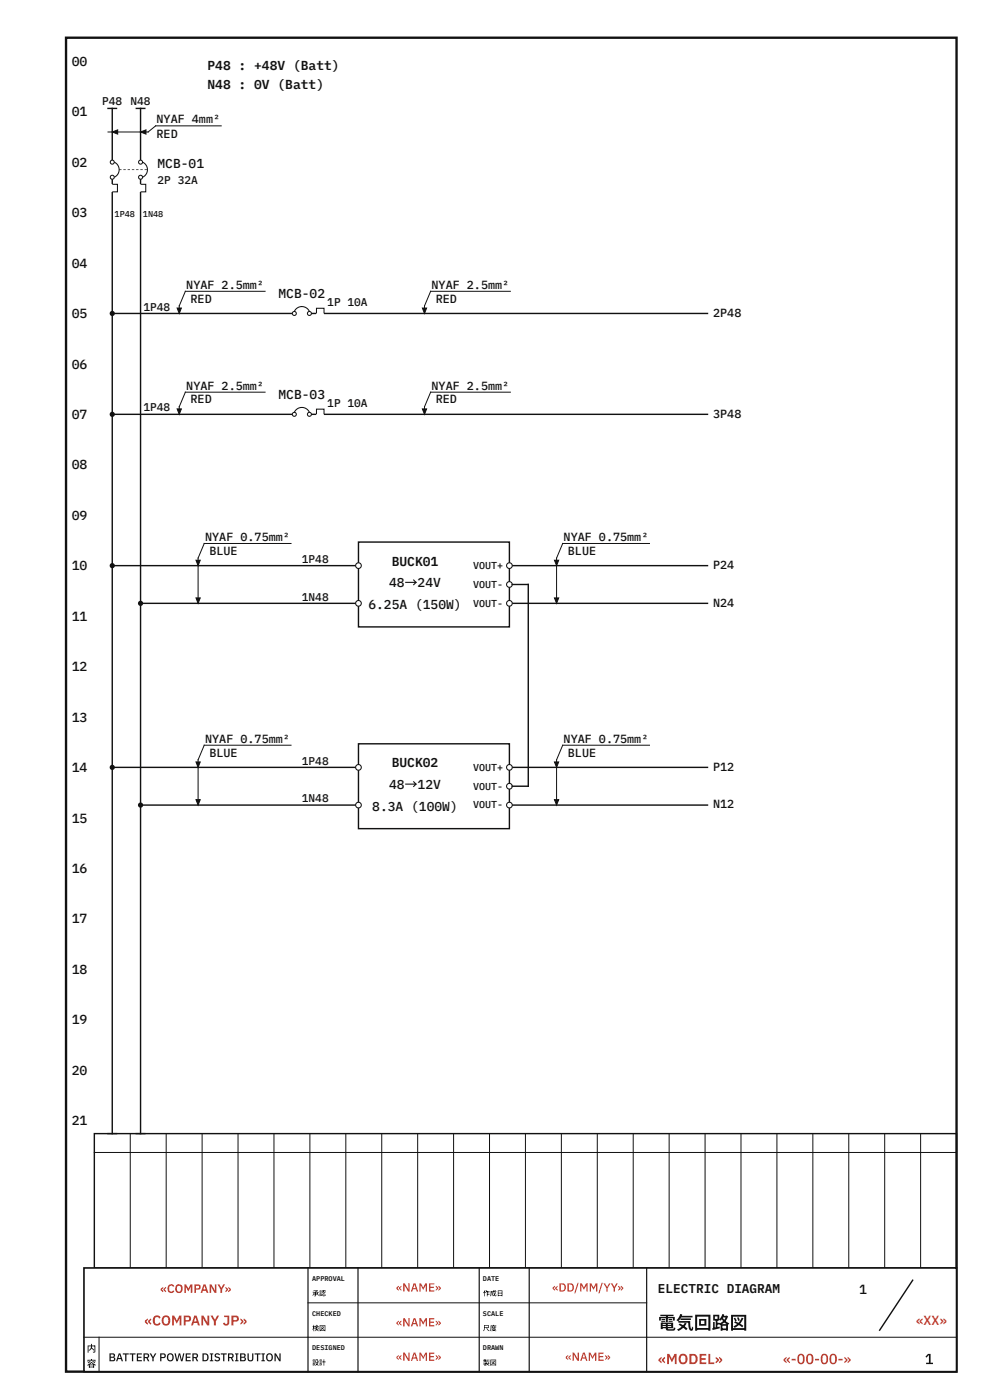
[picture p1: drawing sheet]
<svg xmlns="http://www.w3.org/2000/svg" width="210mm" height="297mm" viewBox="0 0 210 297" stroke-linecap="round" stroke-linejoin="round" font-family="sans-serif">
<path d="M14 8h188.8v283h-188.8z" fill="none" stroke="#111" stroke-width=".5"/>
<path d="M20 240.5h182.8v28.5h-182.8z" fill="none" stroke="#111" stroke-width=".3"/>
<g fill="none" stroke="#111" stroke-width=".21">
<path d="M20 244.5h182.8M27.6 240.5v28.5M35.2 240.5v28.5M42.8 240.5v28.5M50.5 240.5v28.5M58.1 240.5v28.5M65.7 240.5v28.5M73.3 240.5v28.5M80.9 240.5v28.5M88.5 240.5v28.5M96.2 240.5v28.5M103.8 240.5v28.5"/>
<path d="M111.4 240.5v28.5M119 240.5v28.5M126.6 240.5v28.5M134.2 240.5v28.5M141.9 240.5v28.5M149.5 240.5v28.5M157.1 240.5v28.5M164.7 240.5v28.5M172.3 240.5v28.5M179.9 240.5v28.5M187.6 240.5v28.5M195.2 240.5v28.5"/>
</g>
<path d="M17.8 269h185v22h-185z" fill="#fff"/>
<path d="M17.8 269h185v22h-185z" fill="none" stroke="#111" stroke-width=".35"/>
<path d="M65.3 269v22M75.9 269v22M101.6 269v22M112.2 269v22M137.1 269v22" fill="none" stroke="#111" stroke-width=".25"/>
<path d="M65.3 276.4h71.8M17.8 283.7h185M21 283.7v7.3" fill="none" stroke="#111" stroke-width=".21"/>
<path d="M22.9 23h1.8M23.8 23v217.5M28.9 23h1.8M29.8 23v217.5M23.8 66.5h126.2M22.9 240.5h1.8M28.9 240.5h1.8M193.5 271.6l-7 10.6" fill="none" stroke="#111" stroke-width=".3"/>
<circle cx="23.8" cy="66.5" r=".55" fill="#111"/>
<path d="M23.8 87.9h126.2" fill="none" stroke="#111" stroke-width=".3"/>
<circle cx="23.8" cy="87.9" r=".55" fill="#111"/>
<path d="M23.8 120h126.2" fill="none" stroke="#111" stroke-width=".3"/>
<circle cx="23.8" cy="120" r=".55" fill="#111"/>
<path d="M29.8 128h120.2" fill="none" stroke="#111" stroke-width=".3"/>
<circle cx="29.8" cy="128" r=".55" fill="#111"/>
<path d="M76 115h32v18h-32z" fill="#fff"/>
<path d="M76 115h32v18h-32z" fill="none" stroke="#111" stroke-width=".3"/>
<circle cx="76" cy="120" r=".6" fill="#fff"/>
<circle cx="76" cy="120" r=".6" fill="none" stroke="#111" stroke-width=".22"/>
<circle cx="76" cy="128" r=".6" fill="#fff"/>
<circle cx="76" cy="128" r=".6" fill="none" stroke="#111" stroke-width=".22"/>
<circle cx="108" cy="120" r=".6" fill="#fff"/>
<circle cx="108" cy="120" r=".6" fill="none" stroke="#111" stroke-width=".22"/>
<circle cx="108" cy="124" r=".6" fill="#fff"/>
<circle cx="108" cy="124" r=".6" fill="none" stroke="#111" stroke-width=".22"/>
<circle cx="108" cy="128" r=".6" fill="#fff"/>
<circle cx="108" cy="128" r=".6" fill="none" stroke="#111" stroke-width=".22"/>
<path d="M42 118.4v8.7" fill="none" stroke="#111" stroke-width=".21"/>
<path d="M41.5 118.8h.9l-.4 1.2z" fill="#111"/>
<path d="M41.5 118.8h.9l-.4 1.2z" fill="none" stroke="#111" stroke-width=".21"/>
<path d="M41.5 126.8h.9l-.4 1.2z" fill="#111"/>
<path d="M61.7 115.3h-18.4l-1.3 3.1M118 118.4v8.7M41.5 126.8h.9l-.4 1.2z" fill="none" stroke="#111" stroke-width=".21"/>
<path d="M117.5 118.8h.9l-.4 1.2z" fill="#111"/>
<path d="M117.5 118.8h.9l-.4 1.2z" fill="none" stroke="#111" stroke-width=".21"/>
<path d="M117.5 126.8h.9l-.4 1.2z" fill="#111"/>
<path d="M137.7 115.3h-18.4l-1.3 3.1M117.5 126.8h.9l-.4 1.2z" fill="none" stroke="#111" stroke-width=".21"/>
<path d="M23.8 162.8h126.2" fill="none" stroke="#111" stroke-width=".3"/>
<circle cx="23.8" cy="162.8" r=".55" fill="#111"/>
<path d="M29.8 170.8h120.2" fill="none" stroke="#111" stroke-width=".3"/>
<circle cx="29.8" cy="170.8" r=".55" fill="#111"/>
<path d="M76 157.8h32v18h-32z" fill="#fff"/>
<path d="M76 157.8h32v18h-32z" fill="none" stroke="#111" stroke-width=".3"/>
<circle cx="76" cy="162.8" r=".6" fill="#fff"/>
<circle cx="76" cy="162.8" r=".6" fill="none" stroke="#111" stroke-width=".22"/>
<circle cx="76" cy="170.8" r=".6" fill="#fff"/>
<circle cx="76" cy="170.8" r=".6" fill="none" stroke="#111" stroke-width=".22"/>
<circle cx="108" cy="162.8" r=".6" fill="#fff"/>
<circle cx="108" cy="162.8" r=".6" fill="none" stroke="#111" stroke-width=".22"/>
<circle cx="108" cy="166.8" r=".6" fill="#fff"/>
<circle cx="108" cy="166.8" r=".6" fill="none" stroke="#111" stroke-width=".22"/>
<circle cx="108" cy="170.8" r=".6" fill="#fff"/>
<circle cx="108" cy="170.8" r=".6" fill="none" stroke="#111" stroke-width=".22"/>
<path d="M42 161.2v8.7" fill="none" stroke="#111" stroke-width=".21"/>
<path d="M41.5 161.6h.9l-.4 1.2z" fill="#111"/>
<path d="M41.5 161.6h.9l-.4 1.2z" fill="none" stroke="#111" stroke-width=".21"/>
<path d="M41.5 169.6h.9l-.4 1.2z" fill="#111"/>
<path d="M61.7 158.1h-18.4l-1.3 3.1M41.5 169.6h.9l-.4 1.2zM118 161.2v8.7" fill="none" stroke="#111" stroke-width=".21"/>
<path d="M117.5 161.6h.9l-.4 1.2z" fill="#111"/>
<path d="M117.5 161.6h.9l-.4 1.2z" fill="none" stroke="#111" stroke-width=".21"/>
<path d="M117.5 169.6h.9l-.4 1.2z" fill="#111"/>
<path d="M22.9 28h8.5M137.7 158.1h-18.4l-1.3 3.1M117.5 169.6h.9l-.4 1.2z" fill="none" stroke="#111" stroke-width=".21"/>
<path d="M108.6 124h3.4v42.8h-3.4" fill="none" stroke="#111" stroke-width=".3"/>
<path d="M23.8 28l1.1-.4v.9z" fill="#111"/>
<path d="M23.8 28l1.1-.4v.9z" fill="none" stroke="#111" stroke-width=".21"/>
<path d="M29.8 28l1.1-.4v.9z" fill="#111"/>
<path d="M29.8 28l1.1-.4v.9zM46.9 26.7h-13.9l-1.6 1.3" fill="none" stroke="#111" stroke-width=".21"/>
<g fill="#fff">
<path d="M23.3 34h1v4h-1z"/>
<circle cx="23.8" cy="34.4" r=".42"/>
</g>
<circle cx="23.8" cy="34.4" r=".42" fill="none" stroke="#111" stroke-width=".22"/>
<circle cx="23.8" cy="37.6" r=".42" fill="#fff"/>
<g fill="none" stroke="#111" stroke-width=".22">
<path d="M24.2 34.4a1.75 1.75 0 0 1 1.1 1.6 1.75 1.75 0 0 1-1.1 1.6"/>
<circle cx="23.8" cy="37.6" r=".42"/>
</g>
<path d="M23.4 39.1h.8v1.6h-.8z" fill="#fff"/>
<path d="M23.8 39.1h1.1v1.6h-1.1" fill="none" stroke="#111" stroke-width=".22"/>
<g fill="#fff">
<path d="M29.3 34h1v4h-1z"/>
<circle cx="29.8" cy="34.4" r=".42"/>
</g>
<circle cx="29.8" cy="34.4" r=".42" fill="none" stroke="#111" stroke-width=".22"/>
<circle cx="29.8" cy="37.6" r=".42" fill="#fff"/>
<g fill="none" stroke="#111" stroke-width=".22">
<path d="M30.2 34.4a1.75 1.75 0 0 1 1.1 1.6 1.75 1.75 0 0 1-1.1 1.6"/>
<circle cx="29.8" cy="37.6" r=".42"/>
</g>
<path d="M29.4 39.1h.8v1.6h-.8z" fill="#fff"/>
<path d="M29.8 39.1h1.1v1.6h-1.1" fill="none" stroke="#111" stroke-width=".22"/>
<path d="M25.3 35.9h.5v.2h-.5zM26.2 35.9h.5v.2h-.5zM27.1 35.9h.5v.2h-.5zM28 35.9h.5v.2h-.5zM28.9 35.9h.5v.2h-.5zM29.8 35.9h.5v.2h-.5zM30.7 35.9h.5v.2h-.5z" fill="#111"/>
<path d="M38 64.9v.7" fill="none" stroke="#111" stroke-width=".21"/>
<path d="M37.5 65.4h.9l-.4 1.1z" fill="#111"/>
<path d="M37.5 65.4h.9l-.4 1.1zM56.2 61.8h-16.9l-1.3 3.1" fill="none" stroke="#111" stroke-width=".21"/>
<g fill="#fff">
<path d="M62 66h4v1h-4z"/>
<circle cx="62.4" cy="66.5" r=".42"/>
</g>
<circle cx="62.4" cy="66.5" r=".42" fill="none" stroke="#111" stroke-width=".22"/>
<circle cx="65.6" cy="66.5" r=".42" fill="#fff"/>
<g fill="none" stroke="#111" stroke-width=".22">
<path d="M62.4 66.1a1.75 1.75 0 0 1 1.6-1.1 1.75 1.75 0 0 1 1.6 1.1"/>
<circle cx="65.6" cy="66.5" r=".42"/>
</g>
<path d="M67.1 66.1h1.6v.8h-1.6z" fill="#fff"/>
<path d="M67.1 66.5v-1.1h1.6v1.1" fill="none" stroke="#111" stroke-width=".22"/>
<path d="M64 65v.1z" fill="#111"/>
<path d="M90 64.9v.7" fill="none" stroke="#111" stroke-width=".21"/>
<path d="M89.5 65.4h.9l-.4 1.1z" fill="#111"/>
<path d="M89.5 65.4h.9l-.4 1.1zM108.2 61.8h-16.9l-1.3 3.1M38 86.3v.7" fill="none" stroke="#111" stroke-width=".21"/>
<path d="M37.5 86.8h.9l-.4 1.1z" fill="#111"/>
<path d="M37.5 86.8h.9l-.4 1.1zM56.2 83.2h-16.9l-1.3 3.1" fill="none" stroke="#111" stroke-width=".21"/>
<g fill="#fff">
<path d="M62 87.4h4v1h-4z"/>
<circle cx="62.4" cy="87.9" r=".42"/>
</g>
<circle cx="62.4" cy="87.9" r=".42" fill="none" stroke="#111" stroke-width=".22"/>
<circle cx="65.6" cy="87.9" r=".42" fill="#fff"/>
<g fill="none" stroke="#111" stroke-width=".22">
<path d="M62.4 87.5a1.75 1.75 0 0 1 1.6-1.1 1.75 1.75 0 0 1 1.6 1.1"/>
<circle cx="65.6" cy="87.9" r=".42"/>
</g>
<path d="M67.1 87.5h1.6v.8h-1.6z" fill="#fff"/>
<path d="M67.1 87.9v-1.1h1.6v1.1" fill="none" stroke="#111" stroke-width=".22"/>
<path d="M64 86.4v.1z" fill="#111"/>
<path d="M90 86.3v.7" fill="none" stroke="#111" stroke-width=".21"/>
<path d="M89.5 86.8h.9l-.4 1.1z" fill="#111"/>
<path d="M89.5 86.8h.9l-.4 1.1zM108.2 83.2h-16.9l-1.3 3.1" fill="none" stroke="#111" stroke-width=".21"/>
<text font-size="3.8" fill="#111" x="139.5" y="282">電気回路図</text>
<g font-size="3.1" fill="#c0392b">
<text x="139.5" y="289.4">«MODEL»</text>
<text x="166" y="289.4">«-00-00-»</text>
</g>
<text font-size="3.1" fill="#111" x="196.1" y="289.4">1</text>
<text font-size="3" fill="#c0392b" x="30.6" y="281.2">«COMPANY JP»</text>
<g font-size="2.8" fill="#111">
<text x="15.2" y="14">00</text>
<text x="15.2" y="24.7">01</text>
<text x="15.2" y="35.4">02</text>
<text x="15.2" y="46.1">03</text>
<text x="15.2" y="56.8">04</text>
<text x="15.2" y="67.5">05</text>
<text x="15.2" y="78.2">06</text>
<text x="15.2" y="88.9">07</text>
<text x="15.2" y="99.6">08</text>
<text x="15.2" y="110.3">09</text>
<text x="15.2" y="121">10</text>
<text x="15.2" y="131.7">11</text>
<text x="15.2" y="142.4">12</text>
<text x="15.2" y="153.1">13</text>
<text x="15.2" y="163.8">14</text>
<text x="15.2" y="174.5">15</text>
<text x="15.2" y="185.2">16</text>
<text x="15.2" y="195.9">17</text>
<text x="15.2" y="206.6">18</text>
<text x="15.2" y="217.3">19</text>
<text x="15.2" y="228">20</text>
<text x="15.2" y="238.7">21</text>
<text x="182.2" y="274.6">1</text>
</g>
<text font-size="2.8" fill="#c0392b" x="194.1" y="281">«XX»</text>
<g font-size="2.7" fill="#111">
<text x="44" y="14.8">P48 : +48V (Batt)</text>
<text x="44" y="18.8">N48 : 0V (Batt)</text>
<text x="33.4" y="35.6">MCB-01</text>
<text x="59" y="63.2">MCB-02</text>
<text x="59" y="84.6">MCB-03</text>
<text x="83" y="120">BUCK01</text>
<text x="82.5" y="124.6">48→24V</text>
<text x="78.1" y="129.2">6.25A (150W)</text>
<text x="82.5" y="167.4">48→12V</text>
<text x="83" y="162.8">BUCK02</text>
<text x="78.9" y="172">8.3A (100W)</text>
<text x="139.5" y="274.3">ELECTRIC DIAGRAM</text>
</g>
<text font-size="2.6" fill="#c0392b" x="34" y="274.3">«COMPANY»</text>
<g font-size="2.5" fill="#111">
<text x="33.2" y="26.2">NYAF 4mm²</text>
<text x="33.2" y="29.2">RED</text>
<text x="39.5" y="61.3">NYAF 2.5mm²</text>
<text x="40.4" y="64.2">RED</text>
<text x="91.5" y="61.3">NYAF 2.5mm²</text>
<text x="92.4" y="64.2">RED</text>
<text x="151.2" y="67.2">2P48</text>
<text x="39.5" y="82.7">NYAF 2.5mm²</text>
<text x="91.5" y="82.7">NYAF 2.5mm²</text>
<text x="40.4" y="85.6">RED</text>
<text x="92.4" y="85.6">RED</text>
<text x="151.2" y="88.6">3P48</text>
<text x="43.5" y="114.8">NYAF 0.75mm²</text>
<text x="44.4" y="117.7">BLUE</text>
<text x="119.5" y="114.8">NYAF 0.75mm²</text>
<text x="120.4" y="117.7">BLUE</text>
<text x="151.2" y="120.7">P24</text>
<text x="151.2" y="128.7">N24</text>
<text x="43.5" y="157.6">NYAF 0.75mm²</text>
<text x="44.4" y="160.5">BLUE</text>
<text x="119.5" y="157.6">NYAF 0.75mm²</text>
<text x="120.4" y="160.5">BLUE</text>
<text x="151.2" y="163.5">P12</text>
<text x="151.2" y="171.5">N12</text>
</g>
<g font-size="2.5" fill="#c0392b">
<text x="83.9" y="274">«NAME»</text>
<text x="117.1" y="274">«DD/MM/YY»</text>
<text x="83.9" y="281.4">«NAME»</text>
<text x="83.9" y="288.7">«NAME»</text>
<text x="119.8" y="288.7">«NAME»</text>
</g>
<g font-size="2.4" fill="#111">
<text x="21.7" y="22.2">P48</text>
<text x="27.7" y="22.2">N48</text>
<text x="33.4" y="39">2P 32A</text>
<text x="30.4" y="65.9">1P48</text>
<text x="69.4" y="64.9">1P 10A</text>
<text x="30.4" y="87.3">1P48</text>
<text x="69.4" y="86.3">1P 10A</text>
<text x="64" y="119.4">1P48</text>
<text x="64" y="127.4">1N48</text>
<text x="64" y="162.2">1P48</text>
<text x="64" y="170.2">1N48</text>
<text x="23" y="288.8">BATTERY POWER DISTRIBUTION</text>
</g>
<g font-size="2.1" fill="#111">
<text x="100.3" y="120.7">VOUT+</text>
<text x="100.3" y="124.7">VOUT-</text>
<text x="100.3" y="128.7">VOUT-</text>
<text x="100.3" y="163.5">VOUT+</text>
<text x="100.3" y="167.5">VOUT-</text>
<text x="100.3" y="171.5">VOUT-</text>
</g>
<g font-size="2" fill="#111">
<text x="18.4" y="286.8">内</text>
<text x="18.4" y="290">容</text>
</g>
<g font-size="1.8" fill="#111">
<text x="24.3" y="46.1">1P48</text>
<text x="30.3" y="46.1">1N48</text>
</g>
<g font-size="1.4" fill="#111">
<text x="66.2" y="271.8">APPROVAL</text>
<text x="66.2" y="274.9">承認</text>
<text x="102.4" y="271.8">DATE</text>
<text x="102.4" y="274.9">作成日</text>
<text x="66.2" y="279.2">CHECKED</text>
<text x="102.4" y="279.2">SCALE</text>
<text x="66.2" y="282.3">検図</text>
<text x="66.2" y="286.5">DESIGNED</text>
<text x="102.4" y="282.3">尺度</text>
<text x="102.4" y="286.5">DRAWN</text>
<text x="66.2" y="289.6">設計</text>
<text x="102.4" y="289.6">製図</text>
</g>
</svg>
